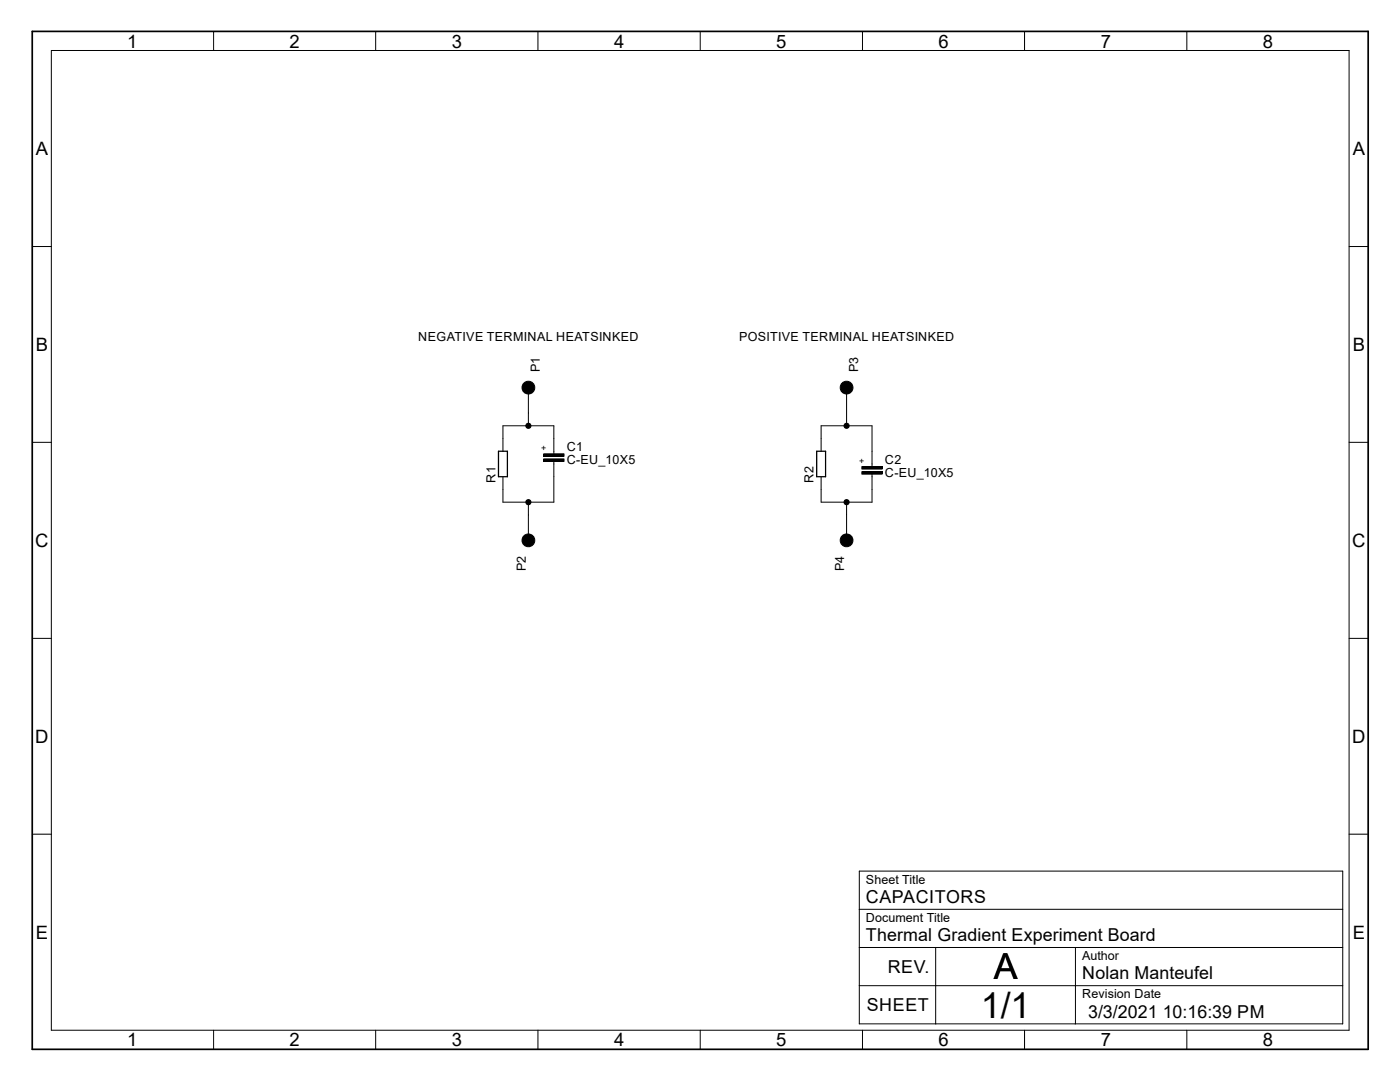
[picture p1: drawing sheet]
<svg xmlns="http://www.w3.org/2000/svg" width="279mm" height="216mm" viewBox="0 0 279 216" stroke-linecap="round" stroke-linejoin="round" font-family="sans-serif">
<path d="M6.4 6.3h266.6v203.1h-266.6z" fill="none" stroke="#000" stroke-width=".34"/>
<g fill="none" stroke="#000" stroke-width=".2">
<path d="M10.2 10.1h259v195.5h-259zM42.6 6.3v3.8M75 6.3v3.8M107.4 6.3v3.8M139.7 6.3v3.8M172.1 6.3v3.8M204.5 6.3v3.8M236.9 6.3v3.8M6.4 49.2h3.8M269.2 49.2h3.8M105.5 77.3v7.7M169 77.3v7.7"/>
<path d="M6.4 88.3h3.8M100.4 90v-5h10.1v5.6M108.5 91.6h4.1v.5h-4.1zM108.5 90.6h4.1v.5h-4.1zM110.5 92.1v8.1h-10.1v-5.1M163.9 90v-5h10.1v8.1M172 94.1h4.1v.5h-4.1zM172 93.1h4.1v.5h-4.1zM174 94.6v5.6h-10.1v-5.1M269.2 88.3h3.8M105.5 100.2v7.6M169 100.2v7.6"/>
<path d="M6.4 127.4h3.8M269.2 127.4h3.8M6.4 166.5h3.8M171.5 173.8h96.5v30.5h-96.5zM269.2 166.5h3.8M171.5 181.4h96.5M171.5 189.1h96.5M171.5 196.7h96.5M186.7 189.1v15.2M214.6 189.1v15.2M42.6 205.6v3.8M75 205.6v3.8"/>
<path d="M107.4 205.6v3.8M139.7 205.6v3.8M172.1 205.6v3.8M204.5 205.6v3.8M236.9 205.6v3.8"/>
<circle cx="105.4" cy="77.3" r="1.27"/>
<circle cx="168.9" cy="77.3" r="1.27"/>
<circle cx="105.4" cy="85" r=".51"/>
<circle cx="168.9" cy="85" r=".51"/>
<circle cx="105.4" cy="107.8" r="1.27"/>
<circle cx="105.4" cy="100.2" r=".51"/>
<circle cx="168.9" cy="107.8" r="1.27"/>
<circle cx="168.9" cy="100.2" r=".51"/>
</g>
<g fill="#000">
<path d="M108.5 91.6h4.1v.5h-4.1z" fill-rule="evenodd"/>
<path d="M108.5 90.6h4.1v.5h-4.1z" fill-rule="evenodd"/>
<path d="M172 94.1h4.1v.5h-4.1z" fill-rule="evenodd"/>
<path d="M172 93.1h4.1v.5h-4.1z" fill-rule="evenodd"/>
<circle cx="105.4" cy="77.3" r="1.27"/>
<circle cx="168.9" cy="77.3" r="1.27"/>
<circle cx="105.4" cy="85" r=".51"/>
<circle cx="168.9" cy="85" r=".51"/>
<circle cx="105.4" cy="107.8" r="1.27"/>
<circle cx="105.4" cy="100.2" r=".51"/>
<circle cx="168.9" cy="107.8" r="1.27"/>
<circle cx="168.9" cy="100.2" r=".51"/>
</g>
<path d="M99.5 90h1.8v5.1h-1.8zM163 90h1.8v5.1h-1.8z" fill="none" stroke="#000" stroke-width=".25"/>
<g font-size="7.2">
<text x="198.3" y="195.4">A</text>
<text x="195.7" y="203">1/1</text>
</g>
<g font-size="3.7">
<text x="25.4" y="9.5">1</text>
<text x="57.8" y="9.5">2</text>
<text x="90.2" y="9.5">3</text>
<text x="122.6" y="9.5">4</text>
<text x="154.9" y="9.5">5</text>
<text x="187.3" y="9.5">6</text>
<text x="219.7" y="9.5">7</text>
<text x="252" y="9.5">8</text>
<text x="7.2" y="30.9">A</text>
<text x="270" y="30.9">A</text>
<text x="7.2" y="70">B</text>
<text x="270" y="70">B</text>
<text x="7" y="109.1">C</text>
<text x="269.8" y="109.1">C</text>
<text x="7" y="148.3">D</text>
<text x="269.8" y="148.3">D</text>
<text x="7.2" y="187.3">E</text>
<text x="270" y="187.3">E</text>
<text x="25.4" y="208.8">1</text>
<text x="57.8" y="208.8">2</text>
<text x="90.2" y="208.8">3</text>
<text x="122.6" y="208.8">4</text>
<text x="154.9" y="208.8">5</text>
<text x="187.3" y="208.8">6</text>
<text x="219.7" y="208.8">7</text>
<text x="252" y="208.8">8</text>
</g>
<g font-size="3.6">
<text x="172.8" y="180.2">CAPACITORS</text>
<text x="172.8" y="187.8">Thermal Gradient Experiment Board</text>
<text x="177.2" y="194.1">REV.</text>
<text x="215.9" y="195.4">Nolan Manteufel</text>
<text x="173" y="201.8">SHEET</text>
<text x="217.2" y="203">3/3/2021 10:16:39 PM</text>
</g>
<g font-size="2.5">
<text x="83.5" y="68.1">NEGATIVE TERMINAL HEATSINKED</text>
<text x="147.5" y="68.1">POSITIVE TERMINAL HEATSINKED</text>
<text x="107.7" y="74.3" transform="rotate(-90 107.7 74.3)">P1</text>
<text x="171.2" y="74.3" transform="rotate(-90 171.2 74.3)">P3</text>
<text x="113.1" y="92.6">C-EU_10X5</text>
<text x="113.1" y="90">C1</text>
<text x="176.6" y="95.1">C-EU_10X5</text>
<text x="176.6" y="92.6">C2</text>
<text x="98.9" y="96.4" transform="rotate(-90 98.9 96.4)">R1</text>
<text x="162.4" y="96.4" transform="rotate(-90 162.4 96.4)">R2</text>
<text x="104.9" y="114" transform="rotate(-90 104.9 114)">P2</text>
<text x="168.4" y="114" transform="rotate(-90 168.4 114)">P4</text>
<text x="172.8" y="176.4">Sheet Title</text>
<text x="172.8" y="184">Document Title</text>
<text x="215.9" y="191.6">Author</text>
<text x="215.9" y="199.2">Revision Date</text>
</g>
<g font-size="1.8">
<text x="108" y="90">+</text>
<text x="171.5" y="92.6">+</text>
</g>
</svg>
